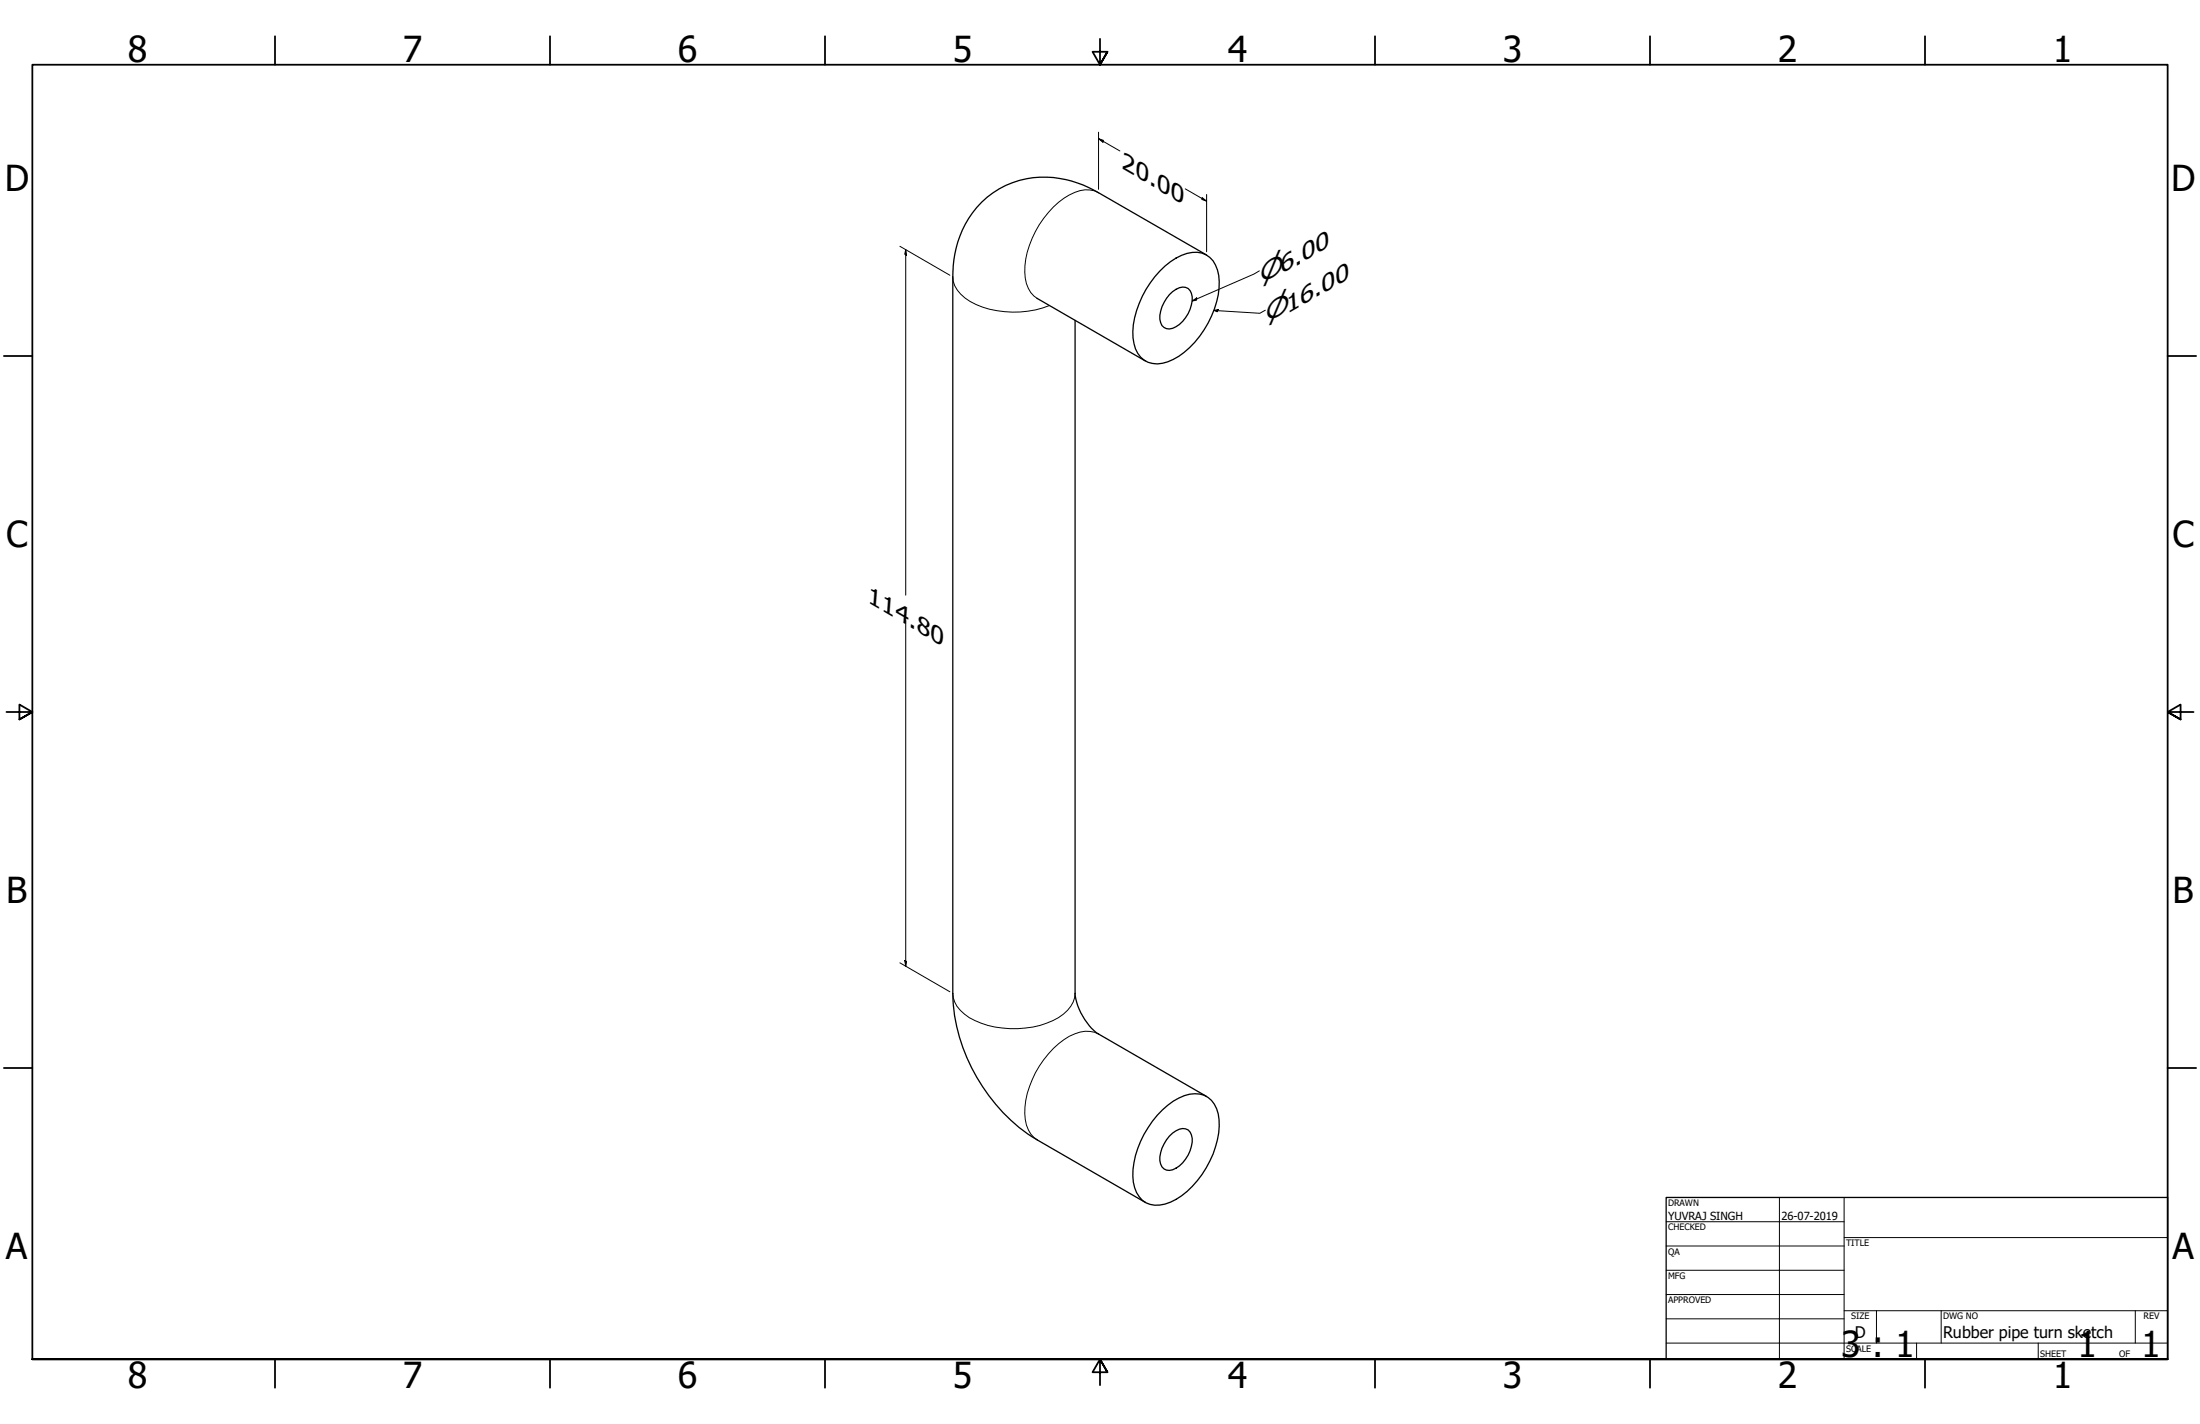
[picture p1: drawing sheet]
<svg xmlns="http://www.w3.org/2000/svg" width="864mm" height="559mm" viewBox="0 0 864 559" stroke-linecap="round" stroke-linejoin="round" font-family="sans-serif">
<!-- layer: Visible (ANSI) -->
<path d="M407 117.1l42.6 24.6M455.3 106.4a20.8 20.8 0 0 1 14.7-7.4 9.4 9.4 0 0 1 8.4 9.1 35.7 35.7 0 0 1-11.4 28.3 20.7 20.7 0 0 1-12.7 6.4 9 9 0 0 1-9.2-8 32 32 0 0 1 6.4-23.7zM459 115.6a6 6 0 0 1 7.4-2.4 5.9 5.9 0 0 1 1.3 6.4 12 12 0 0 1-8.7 9.5 3.6 3.6 0 0 1-3.7-3.8 13.9 13.9 0 0 1 3.7-9.7zM473.6 100.1l-42.4-24.5a38.2 38.2 0 0 0-41.4 .1 39.1 39.1 0 0 0-15.8 32.9v281.2a70.6 70.6 0 0 0 33.2 57.6l42.4 24.5M422 125.7v264.1a23.7 23.7 0 0 0 9.2 16l42.4 24.5M456.3 435.5a20.2 20.2 0 0 1 12.7-6.3 9 9 0 0 1 9.2 7.9 32.7 32.7 0 0 1-6.4 23.8 26 26 0 0 1-16.5 12 8.7 8.7 0 0 1-9.9-6.9 30.3 30.3 0 0 1 5.3-23.5l1.7-2.5zM459 445.8a6 6 0 0 1 7.4-2.4 5.9 5.9 0 0 1 1.3 6.4 12 12 0 0 1-8.7 9.5 4.1 4.1 0 0 1-3.7-5.3 14.7 14.7 0 0 1 3.7-8.2z" fill="none" stroke="#000" stroke-width=".51"/>
<!-- layer: Visible Narrow (ANSI) -->
<path d="M431.2 75.6a11.4 11.4 0 0 0-11.5 .9 36.9 36.9 0 0 0-17.4 30.3 11.8 11.8 0 0 0 4.9 10.4M374 108.6a11.9 11.9 0 0 0 6.8 9.7 38 38 0 0 0 31.2 1.6M374 389.8a11.8 11.8 0 0 0 6.5 9.6 37.4 37.4 0 0 0 35 0 12 12 0 0 0 6.5-9.6M431.2 405.8a11.8 11.8 0 0 0-11.5 .9 37.1 37.1 0 0 0-17.4 30.3 11.8 11.8 0 0 0 4.9 10.4" fill="none" stroke="#000" stroke-width=".39"/>
<!-- layer: Border (ANSI) -->
<g fill="none" stroke="#000" stroke-width=".7">
<path d="M107.9 14.2v11.2M215.9 14.2v11.2M323.8 14.2v11.2M431.8 15.2v10.2l-2.9-5.1h5.8l-2.9 5.1 2.9-5.1M539.8 14.2v11.2M647.7 14.2v11.2M755.6 14.2v11.2M1.5 139.7h11.2M850.9 139.7h11.2M2.5 279.4h10.2l-5.1-2.9v5.8l5.1-2.9-5.1 2.9M861.1 279.4h-10.2l5.1-2.9v5.8l-5.1-2.9 5.1 2.9M1.5 419.1h11.2"/>
<path d="M850.9 419.1h11.2M12.7 533.4v-508h838.2v508h-838.2h838.2M107.9 533.4v11.2M215.9 533.4v11.2M323.8 533.4v11.2M434.7 538.5l-2.9-5.1 2.9 5.1h-5.8l2.9-5.1v10.2M539.8 533.4v11.2M647.7 533.4v11.2M755.6 533.4v11.2"/>
</g>
<!-- layer: Title (ANSI) -->
<g fill="none" stroke="#000" stroke-width=".39">
<path d="M654 479.4h69.9M698.5 469.9v63.5M723.9 469.9v63.5M654 488.9h69.9M654 498.5h69.9M723.9 485.6h127M654 508h69.9M654 517.5h69.9M723.9 514.3h127M736.6 514.3v12.7M762 514.3v12.7M838.2 514.3v12.7"/>
<path d="M654 527h196.9M752.3 527v6.4M800.1 527v6.4"/>
</g>
<path d="M654 469.9h196.9v63.5h-196.9z" fill="none" stroke="#000" stroke-width=".51"/>
<!-- layer: Dimension (ANSI) -->
<g fill="none" stroke="#000" stroke-width=".39">
<path d="M431.2 54.4l1.8 .7v.8zM431.2 54.4l8.4 4.8M431.2 51.9v22.4M465.3 74.1l8.3 4.8M471.9 77.5l1.7 1.4-1.7-.6zM473.6 76.3v22.5M353.3 96.6l19.6 11.4M355.5 98l.4 2.2-.7-.4zM355.5 98v135.6M468 118.1l1.8-1.2-.1 .9zM494.3 106.3l-2.1 1.3-24.2 10.5M476.5 121.8l1.7-.3-.4 .9z"/>
<path d="M496.7 121.7l-2.2 1.2-18-1.1M355.5 243.5v135.7M353.3 377.8l19.6 11.4M355.2 376.9l.7 .4-.4 1.9z"/>
</g>
<g fill="#000">
<path d="M431.2 54.4l1.8 .7v.8z" fill-rule="evenodd"/>
<path d="M471.9 77.5l1.7 1.4-1.7-.6z" fill-rule="evenodd"/>
<path d="M355.5 98l.4 2.2-.7-.4z" fill-rule="evenodd"/>
<path d="M468 118.1l1.8-1.2-.1 .9z" fill-rule="evenodd"/>
<path d="M476.5 121.8l1.7-.3-.4 .9z" fill-rule="evenodd"/>
<path d="M355.2 376.9l.7 .4-.4 1.9z" fill-rule="evenodd"/>
</g>
<g font-size="14">
<text x="50.2" y="24.4">8</text>
<text x="158.1" y="24.4">7</text>
<text x="266.1" y="24.4">6</text>
<text x="374" y="24.4">5</text>
<text x="482" y="24.4">4</text>
<text x="589.9" y="24.4">3</text>
<text x="697.9" y="24.4">2</text>
<text x="805.8" y="24.4">1</text>
<text x="1.8" y="74.9">D</text>
<text x="852.2" y="74.9">D</text>
<text x="2.4" y="214.6">C</text>
<text x="852.8" y="214.6">C</text>
<text x="2.5" y="354.3">B</text>
<text x="852.9" y="354.3">B</text>
<text x="2.3" y="494">A</text>
<text x="852.7" y="494">A</text>
<text x="722.7" y="532.4">3 : 1</text>
<text x="815.5" y="532.6">1</text>
<text x="840.5" y="532.6">1</text>
<text x="50.2" y="544.6">8</text>
<text x="158.1" y="544.6">7</text>
<text x="266.1" y="544.6">6</text>
<text x="374" y="544.6">5</text>
<text x="482" y="544.6">4</text>
<text x="589.9" y="544.6">3</text>
<text x="697.9" y="544.6">2</text>
<text x="805.8" y="544.6">1</text>
</g>
<text font-size="9.8" x="494.9" y="111.4" transform="rotate(-30 494.9 111.4)">⌀6.00</text>
<text font-size="9.7" x="497.2" y="126.8" transform="rotate(-30 497.2 126.8)">⌀16.00</text>
<g font-size="9">
<text x="440.2" y="66.1" transform="rotate(30 440.2 66.1)">20.00</text>
<text x="340.6" y="236.4" transform="rotate(30 340.6 236.4)">114.80</text>
</g>
<g font-size="6.3">
<text x="728.1" y="524.9">D</text>
<text x="762.8" y="525">Rubber pipe turn sketch</text>
</g>
<g font-size="4.4">
<text x="654.8" y="478.6">YUVRAJ SINGH</text>
<text x="699.3" y="478.6">26-07-2019</text>
</g>
<g font-size="3.5">
<text x="654.8" y="473.2">DRAWN</text>
<text x="654.8" y="482.8">CHECKED</text>
<text x="724.7" y="488.9">TITLE</text>
<text x="654.8" y="492.3">QA</text>
<text x="654.8" y="501.8">MFG</text>
<text x="654.8" y="511.4">APPROVED</text>
<text x="726.7" y="517.7">SIZE</text>
<text x="762.8" y="517.7">DWG NO</text>
<text x="841.4" y="517.7">REV</text>
<text x="724.7" y="530.4">SCALE</text>
<text x="800.9" y="532.6">SHEET</text>
<text x="831.8" y="532.6">OF</text>
</g>
</svg>
